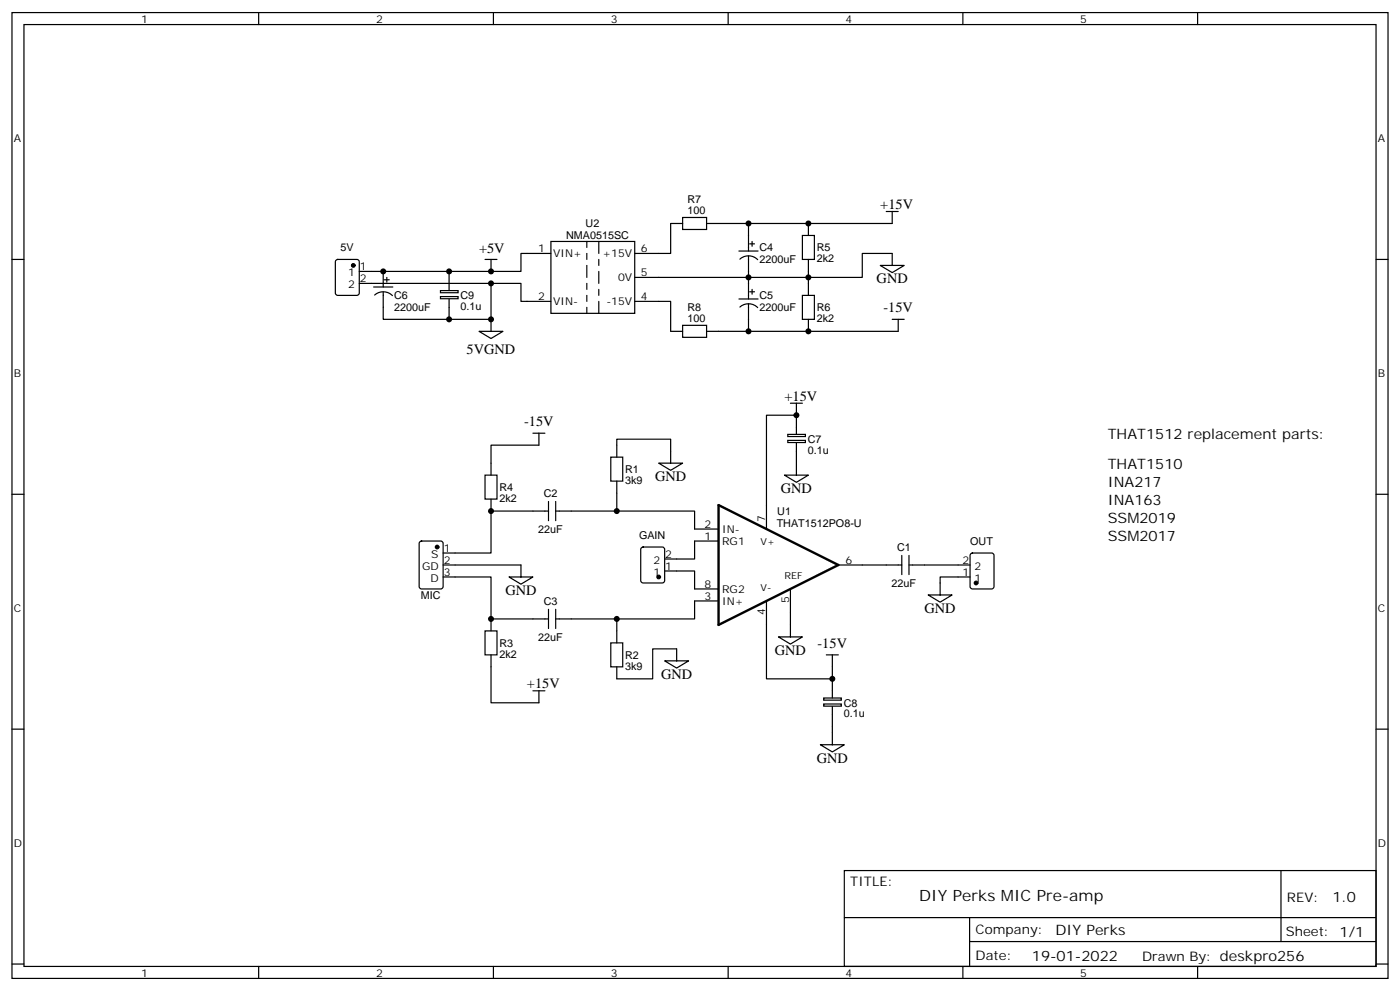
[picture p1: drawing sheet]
<svg xmlns="http://www.w3.org/2000/svg" width="412mm" height="292mm" viewBox="0 0 412 292" stroke-linecap="round" stroke-linejoin="round" font-family="sans-serif">
<g fill="none" stroke="#000" stroke-width=".35">
<path d="M3.5 3.7h405.4v284.3h-405.4zM7.1 7.2h398.2v277.3h-398.2zM76.2 3.7v3.5M145.3 3.7v3.5M214.5 3.7v3.5M283.6 3.7v3.5M352.8 3.7v3.5M3.5 76.4h3.6M99 76.6l.5-.2h5.6l.7 .4v9.5l-.4 .6-5.9 .1-.7-.5v-9.4zM112.9 79.9v4.6M132.3 79.9v5.6M142.9 76.4h3.5"/>
<path d="M144.6 76.4v3.5M162.3 71.1h24.7v21.2h-24.7zM162.3 74.6h-8.8v5.3h-47.7M172.9 71.1v1.7M172.9 74.6v1.8M172.9 78.1v3.6M176.4 71.1v3.5M176.4 76.4v1.7M176.4 79.9v3.5M201.1 64h7v3.6h-7zM201.1 65.8h-3.5v8.8h-10.6M217.7 73.9h5.6"/>
<path d="M217.9 76.3a3.8 3.8 0 0 1 5.3 .2M220.5 65.8v8.1M220.5 75.3v12.7M220.8 71.8h1.4M221.5 71.1v1.4M236.4 69.3h3.5v7.1h-3.5zM238.1 65.8v3.5M238.1 76.4v10.6M259.3 78.1h7l-3.5 2.2zM261.1 62.3h3.5M262.8 78.1v-3.5h-8.8v7.1h-67M262.8 62.3v3.5h-54.7"/>
<path d="M405.3 76.4h3.6M105.8 83.4h47.7v5.3h8.8M110.1 84.5h5.6M110.4 86.9a3.8 3.8 0 0 1 5.2 .1M113.2 82.4h1.5M113.9 81.7v1.4M129.8 87.3h5.1v.6h-5.1zM129.8 85.5h5.1v.7h-5.1zM132.3 88v6M141.1 97.5h7.1l-3.6 2.2zM144.6 83.4v10.6h-31.7v-8.1M144.6 94v3.5"/>
<path d="M172.9 83.4v1.8M172.9 87v1.7M172.9 90.5v1.8M176.4 85.2v1.8M176.4 88.7v3.6M187 88.7h10.6v8.8h3.5M201.1 95.8h7v3.5h-7zM217.7 88h5.6M217.9 90.4a3.8 3.8 0 0 1 5.3 .2M220.5 89.4v8.1M220.8 85.9h1.4M221.5 85.2v1.4"/>
<path d="M236.4 87h3.5v7h-3.5zM238.1 94v3.5M262.8 94h3.5M264.6 94v3.5h-56.5M232.8 118.7h3.6M234.6 118.7v9.2M142.9 139.9h3.5v7h-3.5zM157 127.5h3.5M158.7 127.5v3.6h-14.1v8.8M179.9 134.6h3.5v7h-3.5zM181.7 134.6v-5.3h15.9v7M194 136.3h7.1l-3.5 2.2z"/>
<path d="M231.1 139.9h7l-3.5 2.1zM232.1 129.6h5.1v.7h-5.1zM232.1 127.9h5.1v.6h-5.1zM234.6 122.2h-8.8v33.6M234.6 130.4v9.5M3.5 145.5h3.6M123.7 159.5l.5-.2h5.6l.7 .4v13l-.4 .6-5.9 .1-.7-.5v-12.9zM144.6 146.9v3.6M161.6 150.5h-17v12.3h-14.1M161.6 147.6v5.7M163.7 150.5h18M163.7 147.6v5.7"/>
<path d="M181.7 141.6v8.9h22.9v5.3h7.1M211.7 159.3h-7.1v5.3h-8.8M405.3 145.5h3.6M130.5 169.9h14.1v12.3h17M130.5 166.3h23v3.6M149.9 169.9h7.1l-3.5 2.1zM161.6 179.4v5.6M163.7 179.4v5.6M189 161.2l.4-.2h5.7l.6 .5 .1 9.4-.5 .7h-5.9l-.6-.4-.1-9.5zM195.8 168.1h8.8v5.3h7.1M211.7 176.9h-7.1v5.3h-40.9M225.8 176.9v22.9h19.4v-7"/>
<path d="M232.8 173.4v14.1M246.9 166.3h18.7M265.6 163.5v5.7M267.8 166.3h18M267.8 163.5v5.7M273.4 175.2h7.1l-3.6 2.1zM285.8 169.9h-8.9v5.3M286 163l.5-.2h5.6l.7 .4v9.5l-.5 .6-5.8 .1-.7-.5v-9.4zM142.9 185.7h3.5v7.1h-3.5zM144.6 192.8v14.1h14.1v-3.5M144.6 182.2v3.5M179.9 189.3h3.5v7h-3.5z"/>
<path d="M181.7 182.2v7.1M195.8 194.6h7l-3.5 2.1zM199.3 194.6v-3.6h-7v8.8h-10.6v-3.5M229.3 187.5h7.1l-3.6 2.1zM243.4 192.8h3.5M245.2 199.8v5.7M3.5 214.7h3.6M157 203.4h3.5M241.7 219.3h7l-3.5 2.1zM242.6 207.3h5.2v.6h-5.2zM242.6 205.5h5.2v.6h-5.2zM245.2 208v11.3"/>
<path d="M405.3 214.7h3.6M248.7 256.3h156.6v28.2h-156.6zM377.3 256.3v20.9M248.7 270.1h156.5M285.6 277.2h119.6M285.6 270.1v14.2M3.5 283.8h3.6M76.2 284.5v3.5M145.3 284.5v3.5M214.5 284.5v3.5M283.6 284.5v3.5M352.8 284.5v3.5"/>
<path d="M405.3 283.8h3.6"/>
</g>
<path d="M211.7 148.7l35.2 17.6-35.2 17.7z" fill="none" stroke="#000" stroke-width=".71"/>
<g fill="#000" stroke="#000" stroke-width=".35">
<circle cx="104.1" cy="78.1" r=".53"/>
<circle cx="128.8" cy="161" r=".53"/>
<circle cx="194" cy="169.9" r=".53"/>
<circle cx="287.5" cy="171.6" r=".53"/>
</g>
<g fill="#000">
<circle cx="112.9" cy="79.9" r=".88"/>
<circle cx="132.3" cy="79.9" r=".88"/>
<circle cx="144.6" cy="79.9" r=".88"/>
<circle cx="220.5" cy="65.8" r=".88"/>
<circle cx="238.1" cy="65.8" r=".88"/>
<circle cx="132.3" cy="94" r=".88"/>
<circle cx="144.6" cy="83.4" r=".88"/>
<circle cx="144.6" cy="94" r=".88"/>
<circle cx="220.5" cy="97.5" r=".88"/>
<circle cx="220.5" cy="81.7" r=".88"/>
<circle cx="238.1" cy="97.5" r=".88"/>
<circle cx="238.1" cy="81.7" r=".88"/>
<circle cx="234.6" cy="122.2" r=".88"/>
<circle cx="144.6" cy="150.5" r=".88"/>
<circle cx="181.7" cy="150.5" r=".88"/>
<circle cx="144.6" cy="182.2" r=".88"/>
<circle cx="181.7" cy="182.2" r=".88"/>
<circle cx="245.2" cy="199.8" r=".88"/>
</g>
<text font-size="4.6" x="270.8" y="265.3">DIY Perks MIC Pre-amp</text>
<g font-size="4.2">
<text x="259.3" y="61.6">+15V</text>
<text x="141.1" y="74.6">+5V</text>
<text x="258.2" y="83.4">GND</text>
<text x="260.2" y="91.9">-15V</text>
<text x="137.5" y="104.3">5VGND</text>
<text x="231.1" y="118">+15V</text>
<text x="154.4" y="125.4">-15V</text>
<text x="326.3" y="129.3">THAT1512 replacement parts:</text>
<text x="193" y="141.6">GND</text>
<text x="326.3" y="138.1">THAT1510</text>
<text x="326.3" y="143.4">INA217</text>
<text x="230" y="145.2">GND</text>
<text x="326.3" y="148.7">INA163</text>
<text x="326.3" y="154">SSM2019</text>
<text x="326.3" y="159.3">SSM2017</text>
<text x="148.9" y="175.2">GND</text>
<text x="272.3" y="180.4">GND</text>
<text x="240.8" y="190.7">-15V</text>
<text x="228.2" y="192.8">GND</text>
<text x="155.2" y="202.7">+15V</text>
<text x="194.7" y="199.8">GND</text>
<text x="240.6" y="224.5">GND</text>
<text x="392.5" y="265.6">1.0</text>
<text x="310.9" y="275.1">DIY Perks</text>
<text x="304" y="282.9">19-01-2022</text>
</g>
<g font-size="3.9">
<text x="250.5" y="260.9">TITLE:</text>
<text x="379.1" y="265.6">REV:</text>
<text x="287.4" y="275.1">Company:</text>
<text x="378.7" y="275.7">Sheet: 1/1</text>
<text x="287.4" y="282.8">Date:</text>
<text x="336.4" y="282.8">Drawn By: deskpro256</text>
</g>
<g font-size="3.2">
<text x="41.6" y="6.7">1</text>
<text x="110.8" y="6.7">2</text>
<text x="179.9" y="6.7">3</text>
<text x="249.1" y="6.7">4</text>
<text x="318.2" y="6.7">5</text>
<text x="4.1" y="41.8">A</text>
<text x="405.9" y="41.8">A</text>
<text x="202.5" y="59.7">R7</text>
<text x="202.5" y="63">100</text>
<text x="166.8" y="70.4">NMA0515SC</text>
<text x="172.5" y="67">U2</text>
<text x="100.3" y="74">5V</text>
<text x="158.5" y="74.3">1</text>
<text x="163" y="75.7">VIN+</text>
<text x="177.5" y="75.7">+15V</text>
<text x="188.7" y="74.3">6</text>
<text x="223.7" y="74">C4</text>
<text x="223.7" y="77.5">2200uF</text>
<text x="240.6" y="77.2">2k2</text>
<text x="240.6" y="74">R5</text>
<text x="102.5" y="81.3">1</text>
<text x="106" y="79.6">1</text>
<text x="106" y="83.1">2</text>
<text x="182.1" y="82.7">0V</text>
<text x="188.7" y="81.3">5</text>
<text x="102.5" y="84.8">2</text>
<text x="116.1" y="88.1">C6</text>
<text x="135.6" y="88.1">C9</text>
<text x="158.5" y="88.4">2</text>
<text x="163" y="89.8">VIN-</text>
<text x="178.6" y="89.8">-15V</text>
<text x="188.7" y="88.4">4</text>
<text x="223.7" y="88.1">C5</text>
<text x="116.1" y="91.6">2200uF</text>
<text x="135.6" y="91.3">0.1u</text>
<text x="202.5" y="94.7">100</text>
<text x="202.5" y="91.5">R8</text>
<text x="223.7" y="91.6">2200uF</text>
<text x="240.6" y="94.8">2k2</text>
<text x="240.6" y="91.6">R6</text>
<text x="4.1" y="110.9">B</text>
<text x="405.9" y="110.9">B</text>
<text x="237.9" y="130.4">C7</text>
<text x="237.9" y="133.6">0.1u</text>
<text x="184.1" y="142.5">3k9</text>
<text x="184.1" y="139.2">R1</text>
<text x="147.1" y="147.7">2k2</text>
<text x="147.1" y="144.6">R4</text>
<text x="160.2" y="146.3">C2</text>
<text x="207.5" y="155.4">2</text>
<text x="225.4" y="153.6" transform="rotate(-90 225.4 153.6)">7</text>
<text x="228.8" y="155.1">THAT1512PO8-U</text>
<text x="229" y="151.6">U1</text>
<text x="158.5" y="156.9">22uF</text>
<text x="188.2" y="158.6">GAIN</text>
<text x="207.5" y="158.9">1</text>
<text x="212.7" y="156.8">IN-</text>
<text x="212.7" y="160.3">RG1</text>
<text x="285.8" y="160.4">OUT</text>
<text x="124.3" y="167.7">GD</text>
<text x="127.1" y="164.2">S</text>
<text x="130.7" y="166">2</text>
<text x="130.7" y="162.5">1</text>
<text x="192.5" y="166">2</text>
<text x="196" y="167.7">1</text>
<text x="196" y="164.2">2</text>
<text x="249.1" y="166">6</text>
<text x="264.2" y="162.2">C1</text>
<text x="283.6" y="166">2</text>
<text x="287.1" y="167.7">2</text>
<text x="126.8" y="171.3">D</text>
<text x="130.7" y="169.5">3</text>
<text x="192.5" y="169.5">1</text>
<text x="207.5" y="173">8</text>
<text x="262.6" y="172.7">22uF</text>
<text x="283.6" y="169.5">1</text>
<text x="287.1" y="171.3">1</text>
<text x="124" y="176.3">MIC</text>
<text x="160.2" y="178.1">C3</text>
<text x="207.5" y="176.6">3</text>
<text x="212.7" y="178">IN+</text>
<text x="212.7" y="174.4">RG2</text>
<text x="232.5" y="177.5" transform="rotate(-90 232.5 177.5)">5</text>
<text x="4.1" y="180.1">C</text>
<text x="225.4" y="181.1" transform="rotate(-90 225.4 181.1)">4</text>
<text x="405.9" y="180.1">C</text>
<text x="147.1" y="190.4">R3</text>
<text x="158.5" y="188.6">22uF</text>
<text x="147.1" y="193.6">2k2</text>
<text x="184.1" y="197.2">3k9</text>
<text x="184.1" y="193.9">R2</text>
<text x="248.5" y="208.1">C8</text>
<text x="248.5" y="211.2">0.1u</text>
<text x="4.1" y="249.2">D</text>
<text x="405.9" y="249.2">D</text>
<text x="41.6" y="287.5">1</text>
<text x="110.8" y="287.5">2</text>
<text x="179.9" y="287.5">3</text>
<text x="249.1" y="287.5">4</text>
<text x="318.2" y="287.5">5</text>
</g>
<g font-size="2.8">
<text x="224" y="160.3">V+</text>
<text x="231.1" y="170.6">REF</text>
<text x="224" y="174.1">V-</text>
</g>
</svg>
